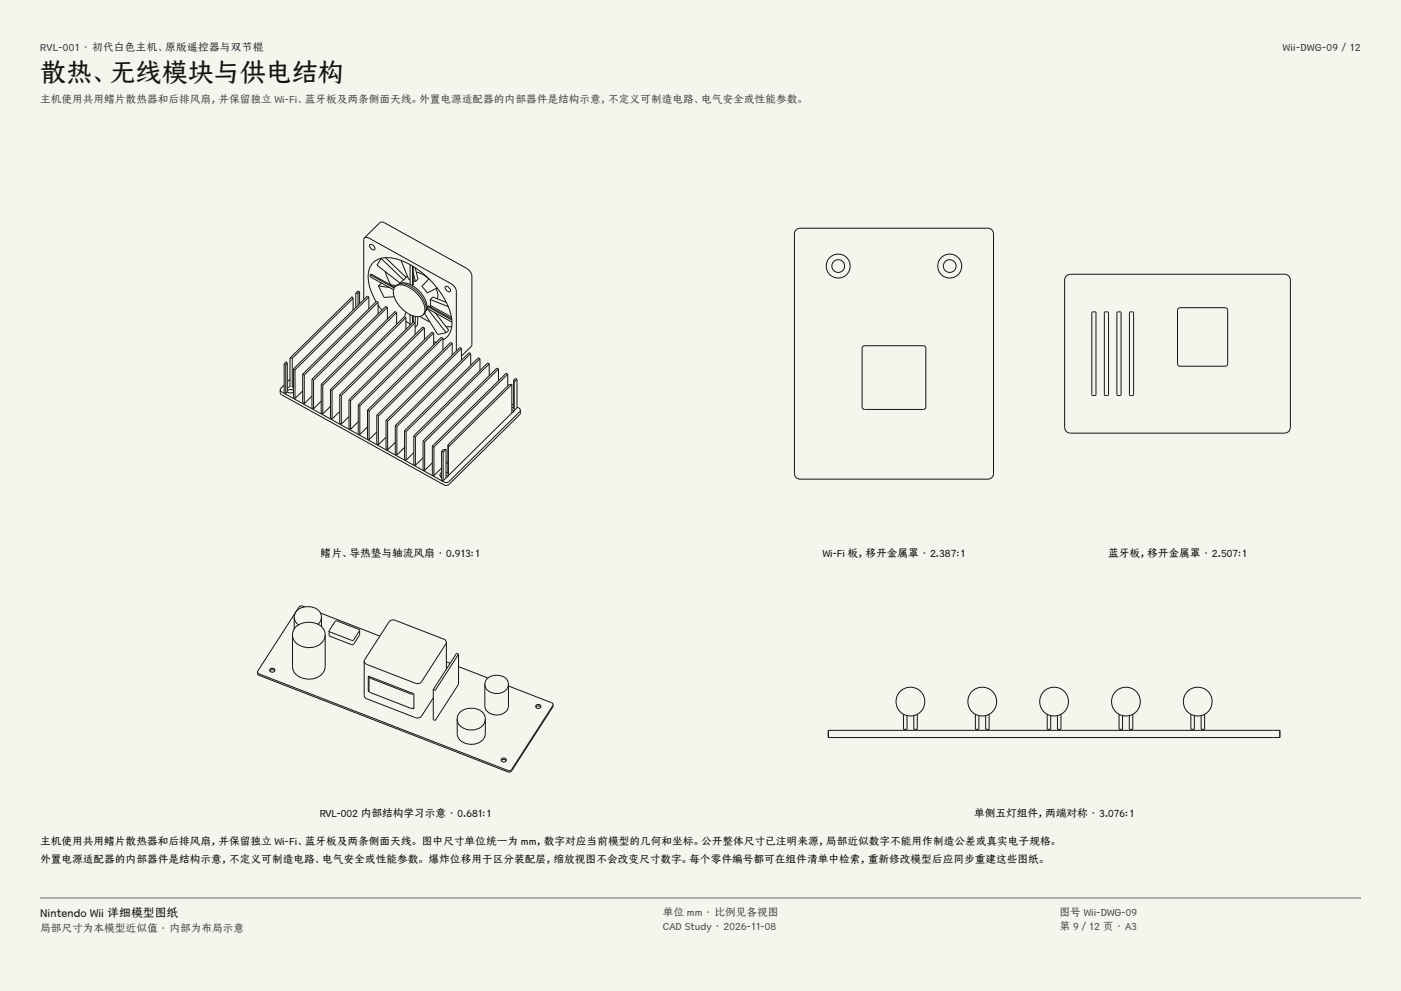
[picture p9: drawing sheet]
<svg xmlns="http://www.w3.org/2000/svg" width="420mm" height="297mm" viewBox="0 0 420 297" stroke-linecap="round" stroke-linejoin="round" font-family="sans-serif">
<g fill="#f5f4ed">
<path d="M0 0h420v297h-420z"/>
<path d="M12 12h396v275h-396z"/>
</g>
<g fill="none" stroke="#141413" stroke-width=".3">
<path d="M109.2 71.3l4.7-4.6a1.22 1.22 0 0 1 1.4 .1l24.6 13.6 1.3 1.4 .3 .9-.1 20.8-3.1 3.2M109.2 71.3a1.22 1.22 0 0 1 1.4 .1l24.6 13.6 1.1 1 .5 1.2v18M109.2 71.3l-.2 .5v18M110.9 73.3a1.26 1.26 0 0 1 1.4 1.5 1.26 1.26 0 0 1-1.4-1.5zM114.3 77.5l6.7 6.4M114.3 77.5l-1.3 2 6.9 5.4M114.4 77.4l-.1 .1M115.6 77.2l6.2 6-.8 .7M120.2 78.1l2.3 5.6 .4 .1M122.9 79.3a25.1 25.1 0 0 1 12.5 16.2 5.6 5.6 0 0 1-2.6 6.4M122.9 79.3a11.7 11.7 0 0 0-9.6-1.6 5.7 5.7 0 0 0-2.8 6.9l1 3.4 1.2 2.4M122.9 79.3v5.9l.8 .4"/>
<path d="M123.7 79.7v5.9M123.9 79.9v5.5l-.2 .2M238.6 68.9l1.2-.5h56.4l1.2 .5 .4 1.2v71.8l-.4 1.2-1.2 .5h-56.4l-1.2-.5-.4-1.2v-71.8zM105.9 89.4l-.3-.5-18.7 18.4M105.9 89.4l-18.3 18M105.9 89.4v3.5M106.7 87.9h.6M106.7 87.9v4.3M107.3 87.9v3.6M107.8 87.5l-.5 .4M107.8 87.5v3.5M107.8 87.5l-.5-.3-.6 .7"/>
<path d="M110.6 89l-.5-.2-22.1 21.8M110.6 89l-22.2 21.9M110.6 89v3.6M111 82.3v.6l7 3.9M111 82.3l.2-.2 7.1 4M111 82.3l7.2 4M113.4 91.4l1.1 1.6M113.4 90.6l-.5-.3-22.2 21.8M113.4 90.6l-22.2 21.8M113.4 90.6v3.5M113.5 85.7l3.3 .5M113.5 85.7l1.7 3.4 3-.2"/>
<path d="M114.7 85l-.5-.1-.7 .8M115.5 81.4l1.6 4M116.1 95l.3 .3M116.1 92.1l-22.1 21.8M116.1 92.1l-.4-.3-22.2 21.9M116.1 92.1v3.5M117 85.3l1.8 .3M118.5 85.9a3.3 3.3 0 0 1 4.5-.1 8.8 8.8 0 0 1 4.7 7l-.2 .7-.7 .9M118.5 85.9a4.2 4.2 0 0 1 5.1 .8 8.2 8.2 0 0 1 3.8 6.5l-.6 1.2M118.5 85.9a3.9 3.9 0 0 0 .5 4.7 8.1 8.1 0 0 0 7 4.2l.8-.4M118.9 93.6l-22.1 21.9M118.9 93.6l-.5-.2-22.1 21.8"/>
<path d="M118.9 93.6v3.6M119.8 85.1l1.5-.3 1.9 .6M121 83.9l-1.3 1.2M121.7 95.2l-.5-.3-22.1 21.9M121.7 95.2l-22.2 21.8M121.7 95.2v3.5M121.7 96.3l1.2 .9M121.7 93.5l-.4 1.5M122.1 82.7l-.4 .4M122.9 94.3v3.2M123.7 94.6v2.2M123.7 85.6a8.6 8.6 0 0 1 4.3 6.2l-.3 1.3"/>
<path d="M123.9 84.1l.6 .3M123.9 81.7l.6 2.7M123.9 94.7v1.8M124.5 96.7l-22.2 21.9M124.5 96.7l-.5-.2-22.2 21.8M124.5 96.7v3.6M124.5 80.2l.8 3.5-.8 .7M124.5 94.8v1.9M124.8 81.6l2 .7 1.8 1.3M125.3 94.9l-.1 2.5-.7 .7M125.9 94.8l3 1.7M127.2 98.3l-22.1 21.8"/>
<path d="M127.2 98.3l-.4-.3-22.2 21.8M127.2 98.3v3.5M127.3 93.9l3.9 6.3 2.6-.5M128.1 91.9v.6l7.4 4.1M128.1 91.9l.2-.3 7.1 4M128.1 91.9l7.3 4M128.2 92.6l5.6 7.1M128.3 92.5l-.6 .6M128.6 83.6l-2.1 2.2 1.6 2 2.9-1.5M129 89.8v1.7l6.3 3.5M129 89.8l.7-.8 4.1 1.6M129 89.8l5.4 2.1"/>
<path d="M129 91.8l.2 .3M129.2 91.6l-.3 .3M130 99.8l-.5-.3-22.1 21.9M130 99.8l-22.1 21.8M130 99.8v3.5M130.5 93.8l4 5.1-.7 .8M130.7 86.5l.6 1.7-.2 1.3M133.5 85.9a1.26 1.26 0 0 1 1.5 1.5 1.26 1.26 0 0 1-1.5-1.5zM135.4 97.9h-1.7M319.7 82.7l1.2-.5h64.2a1.75 1.75 0 0 1 1.7 1.7v44.2a1.75 1.75 0 0 1-1.7 1.7h-64.2a1.75 1.75 0 0 1-1.7-1.7v-44.2zM327.4 93.5h.9l.3 .2v24.6l-.3 .2h-.7l-.3-.2zM331.1 93.5h1l.2 .2v24.6l-.2 .2h-.8l-.2-.2z"/>
<path d="M334.9 93.5h.9l.3 .2v24.6l-.3 .2h-.7l-.3-.2zM338.7 93.5h.9l.2 .2v24.6l-.2 .2h-.8l-.2-.2zM353.2 92.4l.6-.2h13.5l.5 .2 .2 .6v16l-.2 .5-.5 .3h-13.5l-.6-.3-.2-.5v-16zM84 116.8l.4 .7 48.7 27a1.37 1.37 0 0 0 1.5-.2l21.2-20.9 .2-.5M84 116.8l.1 1.1 .3 .4 48.7 27a1.37 1.37 0 0 0 1.5-.1l21.2-20.9 .2-1.4M85.2 115.4l-1.2 1.4M85.2 109.1v8.5l.5 .3M85.2 109.1l.5 .2M85.7 109.3v8.6M86.1 117.4l1.1 .4 .8-.3M86.1 108.9l-.2-.5-.7 .7M86.1 117.4l-.4 .5"/>
<path d="M86.1 108.9l-.4 .4M86.1 108.9v8.5M86.9 107.3v8.6l-.8 .3M86.9 107.3l.7 .1M86.9 113.6l-.8 .8M87.6 116l.4 .1M87.6 107.4v8.6M88 117l-.8-.2-1.1 .3M88 115.6l-.4 .4M88 110.6v8.6l.4 .2M88 110.6l.4 .3M88.4 110.9v8.5"/>
<path d="M90.7 112.1v8.6l.5 .3M90.7 117.2l-2.3 2.2M90.7 112.1l.5 .3M91.2 112.4v8.6M93.5 113.7v8.5l.5 .3M93.5 118.7l-2.3 2.3M93.5 113.7l.5 .2M94 113.9v8.6M96.3 115.2v8.6l.5 .2M96.3 115.2l.5 .3M96.8 115.5v8.5M99.1 116.8v8.5l.4 .3"/>
<path d="M99.1 116.8l.4 .2M99.5 117v8.6M101.8 118.3v8.6l.5 .2M101.8 118.3l.5 .3M102.3 118.6v8.5M104.6 119.8v8.6l.5 .3M104.6 119.8l.5 .3M130.9 102.5h-.9M132.8 101.3l-22.2 21.9M132.8 101.3l-.5-.2-22.1 21.8M132.8 101.3v3.6M135.6 102.9l-.5-.3-22.1 21.9"/>
<path d="M135.6 102.9l-22.2 21.8M135.6 102.9v3.5M138.3 104.4l-22.1 21.9M138.3 104.4v3.6M138.3 104.4l-.4-.2-22.2 21.8M141.1 106l-22.1 21.8M141.1 106l-.5-.3-22.1 21.8M141.1 106v3.5M143.9 107.5l-.5-.3-22.1 21.9M143.9 107.5l-22.1 21.8M143.9 107.5v3.6M146.7 109l-22.2 21.9"/>
<path d="M146.7 109l-.5-.2-22.1 21.8M146.7 109v3.6M149.4 110.6l-22.1 21.8M149.4 110.6l-.4-.3-22.2 21.9M149.4 110.6v3.5M152.2 112.1l-.5-.2-22.1 21.8M152.2 112.1l-22.1 21.9M152.2 112.1v3.6M153.4 115.2l-.8 .1-18.3 18.1M153.4 115.2l-19 18.8M153.4 115.2v8.6M154 113.9v8.6l-.6-.4"/>
<path d="M154 113.9l.1 .6M154.1 114.5v8.6M155 113.7l-.9 .8M155 113.7v8.5l-.9 .9M155 113.7l-.5-.3-.5 .5M258.7 103.8l.5-.2h17.6l.5 .2 .2 .5v17.7l-.2 .5-.5 .2h-17.6l-.5-.2-.2-.5v-17.7zM96.3 120.2l-2.3 2.3M99.1 121.8l-2.3 2.2M101.8 123.3l-2.3 2.3M104.6 124.9l-2.3 2.2M105.1 120.1v8.6M107.4 121.4v8.5l.5 .3"/>
<path d="M107.4 126.4l-2.3 2.3M107.4 121.4l.5 .2M107.9 121.6v8.6M110.2 122.9v8.6l.4 .2M110.2 127.9l-2.3 2.3M110.2 122.9l.4 .3M110.6 123.2v8.5M113 124.5v8.5l.4 .3M113 129.5l-2.4 2.2M113 124.5l.4 .2M113.4 124.7v8.6M115.7 126v8.6l.5 .2"/>
<path d="M115.7 131l-2.3 2.3M115.7 126l.5 .3M116.2 126.3v8.5M118.5 127.5v8.6l.5 .3M118.5 132.6l-2.3 2.2M118.5 127.5l.5 .3M119 127.8v8.6M121.3 129.1v8.5l.5 .3M121.3 134.1l-2.3 2.3M121.3 129.1l.5 .2M121.8 129.3v8.6M124.1 135.6l-2.3 2.3"/>
<path d="M124.1 130.6v8.6l.4 .3M124.1 130.6l.4 .3M124.5 130.9v8.6M126.8 132.2v8.5l.5 .3M126.8 137.2l-2.3 2.3M126.8 132.2l.5 .2M127.3 132.4v8.6M129.6 133.7v8.6l.5 .2M129.6 138.7l-2.3 2.3M129.6 133.7l.5 .3M130.1 134v8.5M132.4 135.2v8.6l.5 .3"/>
<path d="M132.4 135.2l.5 .3M132.9 135.5v8.6M133.7 134.7h-.8l-.5 .5M133.7 134.7l-.8 .8M133.7 134.7v8.5M134.3 133.4v8.5l-.6-.4M134.3 133.4l.1 .6M134.3 138.4l-.6 .5M134.4 134v8.5M153.4 122.9l.6 .4M153.4 121.1l.6 .3M153.4 123.8l-19 18.7"/>
<path d="M154.1 123.1l-.7 .7M155 122l.8 .5 .2 .4M132.4 141.6a.82 .82 0 0 0-.5 .8 .82 .82 0 0 0 .5 .7M132.4 142.5l-.4 .3M132.4 140.3l-2.3 2.2M133.7 142.4l.6 .4M133.7 143.2l-.8 .9M134.4 142.5l-.7 .7M87.7 190.3a4.7 4.7 0 0 0 5.8 3.7 4 4 0 0 0 4-3.7M87.7 190.3a4.2 4.2 0 0 1 4.9-3.8 4.4 4.4 0 0 1 4.9 3.8M87.7 190.3v9.4a4.7 4.7 0 0 0 5.8 3.8 4 4 0 0 0 4-3.8v-9.4M88.2 185a3.7 3.7 0 0 1 4.6-3.2 3.4 3.4 0 0 1 3.6 3.2"/>
<path d="M88.2 185l.4 1.3 .9 1M88.2 185v3.6M91.3 181.9l-.9-.3-.8 .3-12.4 19.5M96 183.7l17.9 6.9M96.4 185l-.3 1-.8 1.1M96.4 185v2.9M107.8 188.9l-.2-.3-6.8-2.6-.3 .2-1.8 2.9M107.8 188.9l-1.8 2.9-.3 .2-6.8-2.6-.2-.3M107.8 188.9v1.4l-1.8 2.8-.3 .2-6.8-2.6-.2-.3v-1.3M109.2 198.2v10.3l.2 .5 .5 .4 14.6 5.7 .9 .1 1-.6 3.5-5.5M133.8 192.5l-.2-.6-.5-.3-14.6-5.7-.9-.1-1 .6-7.4 11.8M133.8 192.5l-7.4 11.8-1 .6-.9-.1-14.6-5.7-.5-.4-.2-.5"/>
<path d="M133.8 192.5v8M133.8 198.4l1.1 .4M137.4 196.1l-6.9 10.7-.6-.2M137.5 196.1l-.7-.3-6.9 10.8M137.5 196.1h-.1M137.5 196.1v9M137.5 199.8l8.8 3.4M77.2 201.4l.4 .6 75 29 .8-.4 12.4-19.4M77.2 201.4a.78 .78 0 0 0 .4 1l75 29 .8-.3 12.3-19.2 .1-.7M80.9 201.1a.88 .88 0 0 1 1.5 0M81 200.5a.76 .76 0 0 1 .9-.2 .76 .76 0 0 1 .4 .8 .75 .75 0 0 1-.9 .3 .75 .75 0 0 1-.4-.9zM110.4 207.1v-4.5l13.7 5.3v4.5l-.4-.1"/>
<path d="M110.4 207.1l.3 .1M110.6 206.8l-.2 .3M110.6 202.8l.4 .5 12.2 4.7 .8-.1M110.6 202.8v4.3l.2 .3 12.4 4.9h.5l.4-.2M110.6 202.7v.1M129.9 206.6v9.1M129.9 206.6h.1M129.9 215.6v.1M137.1 215.5a4.2 4.2 0 0 0 5.6 3.1 3.4 3.4 0 0 0 2.8-3.1M137.1 215.5a3.8 3.8 0 0 1 4.7-3.2 3.6 3.6 0 0 1 3.7 3.2M137.1 215.5v4.3a4.2 4.2 0 0 0 5.6 3.1 3.4 3.4 0 0 0 2.8-3.1v-4.3M137.4 205.1h.1"/>
<path d="M137.5 205.1l-7 10.8-.6-.2M145.4 205.1a3.7 3.7 0 0 0 5.3 2.4 2.65 2.65 0 0 0 1.7-2.4M145.4 205.1a3.3 3.3 0 0 1 4.4-2.7 2.91 2.91 0 0 1 2.6 2.7M145.4 205.1v6.4a3.7 3.7 0 0 0 5.3 2.4 2.65 2.65 0 0 0 1.7-2.4v-6.4M152.4 205.6l13 5 .4 .6M160.6 211.9a.88 .88 0 0 1 1.5 0M160.7 211.4a.76 .76 0 0 1 .9-.3 .76 .76 0 0 1 .5 .9 .75 .75 0 0 1-1 .3 .75 .75 0 0 1-.4-.9zM248.3 218.9h135.4v2.1h-135.4zM270.9 214.1v4.5h1v-4.1M275 214.1v4.5h-1.1v-4.1M292.4 214.1v4.5h1.1v-4.1M296.5 214.1v4.5h-1v-4.1"/>
<path d="M313.9 214.1v4.5h1.1v-4.1M318.1 214.1v4.5h-1.1v-4.1M335.5 214.1v4.5h1v-4.1M339.6 214.1v4.5h-1.1v-4.1M357 214.1v4.5h1.1v-4.1M361.1 214.1v4.5h-1v-4.1M150.3 228a.88 .88 0 0 1 1.5 0M150.4 227.4a.76 .76 0 0 1 .9-.2 .76 .76 0 0 1 .4 .8 .75 .75 0 0 1-.9 .4 .75 .75 0 0 1-.4-1z"/>
<circle cx="251.3" cy="79.7" r="3.6"/>
<circle cx="251.3" cy="79.7" r="1.92"/>
<circle cx="284.7" cy="79.7" r="3.6"/>
<circle cx="284.7" cy="79.7" r="1.92"/>
<circle cx="272.9" cy="210.3" r="4.3"/>
<circle cx="294.5" cy="210.3" r="4.3"/>
<circle cx="316" cy="210.3" r="4.3"/>
<circle cx="337.5" cy="210.3" r="4.3"/>
<circle cx="359.1" cy="210.3" r="4.3"/>
</g>
<path d="M12 269.3h396zM12 269h396v.3h-396z" fill-rule="evenodd" fill="#504e49"/>
<text font-size="7.8" fill="#141413" x="12" y="24.7">散热、无线模块与供电结构</text>
<text font-size="3.5" fill="#141413" x="12" y="274.9">Nintendo Wii 详细模型图纸</text>
<g font-size="3.2" fill="#1b365d">
<text x="12" y="15.3">RVL-001 · 初代白色主机、原版遥控器与双节棍</text>
<text x="384.5" y="15.3">Wii-DWG-09 / 12</text>
</g>
<g font-size="3.2" fill="#504e49">
<text x="12" y="30.9">主机使用共用鳍片散热器和后排风扇，并保留独立 Wi-Fi、蓝牙板及两条侧面天线。外置电源适配器的内部器件是结构示意，不定义可制造电路、电气安全或性能参数。</text>
<text x="198.7" y="274.5">单位 mm · 比例见各视图</text>
<text x="317.6" y="274.5">图号 Wii-DWG-09</text>
<text x="12" y="279.3">局部尺寸为本模型近似值 · 内部为布局示意</text>
<text x="198.7" y="278.8">CAD Study · 2026-11-08</text>
<text x="317.6" y="278.8">第 9 / 12 页 · A3</text>
</g>
<g font-size="3.2" fill="#141413">
<text x="96.2" y="167">鳍片、导热垫与轴流风扇 · 0.913:1</text>
<text x="246.7" y="167">Wi-Fi 板，移开金属罩 · 2.387:1</text>
<text x="332.2" y="167">蓝牙板，移开金属罩 · 2.507:1</text>
<text x="95.7" y="245">RVL-002 内部结构学习示意 · 0.681:1</text>
<text x="292" y="245">单侧五灯组件，两端对称 · 3.076:1</text>
<text x="12" y="253.3">主机使用共用鳍片散热器和后排风扇，并保留独立 Wi-Fi、蓝牙板及两条侧面天线。 图中尺寸单位统一为 mm，数字对应当前模型的几何和坐标。公开整体尺寸已注明来源，局部近似数字不能用作制造公差或真实电子规格。</text>
<text x="12" y="258.6">外置电源适配器的内部器件是结构示意，不定义可制造电路、电气安全或性能参数。 爆炸位移用于区分装配层，缩放视图不会改变尺寸数字。每个零件编号都可在组件清单中检索，重新修改模型后应同步重建这些图纸。</text>
</g>
</svg>
